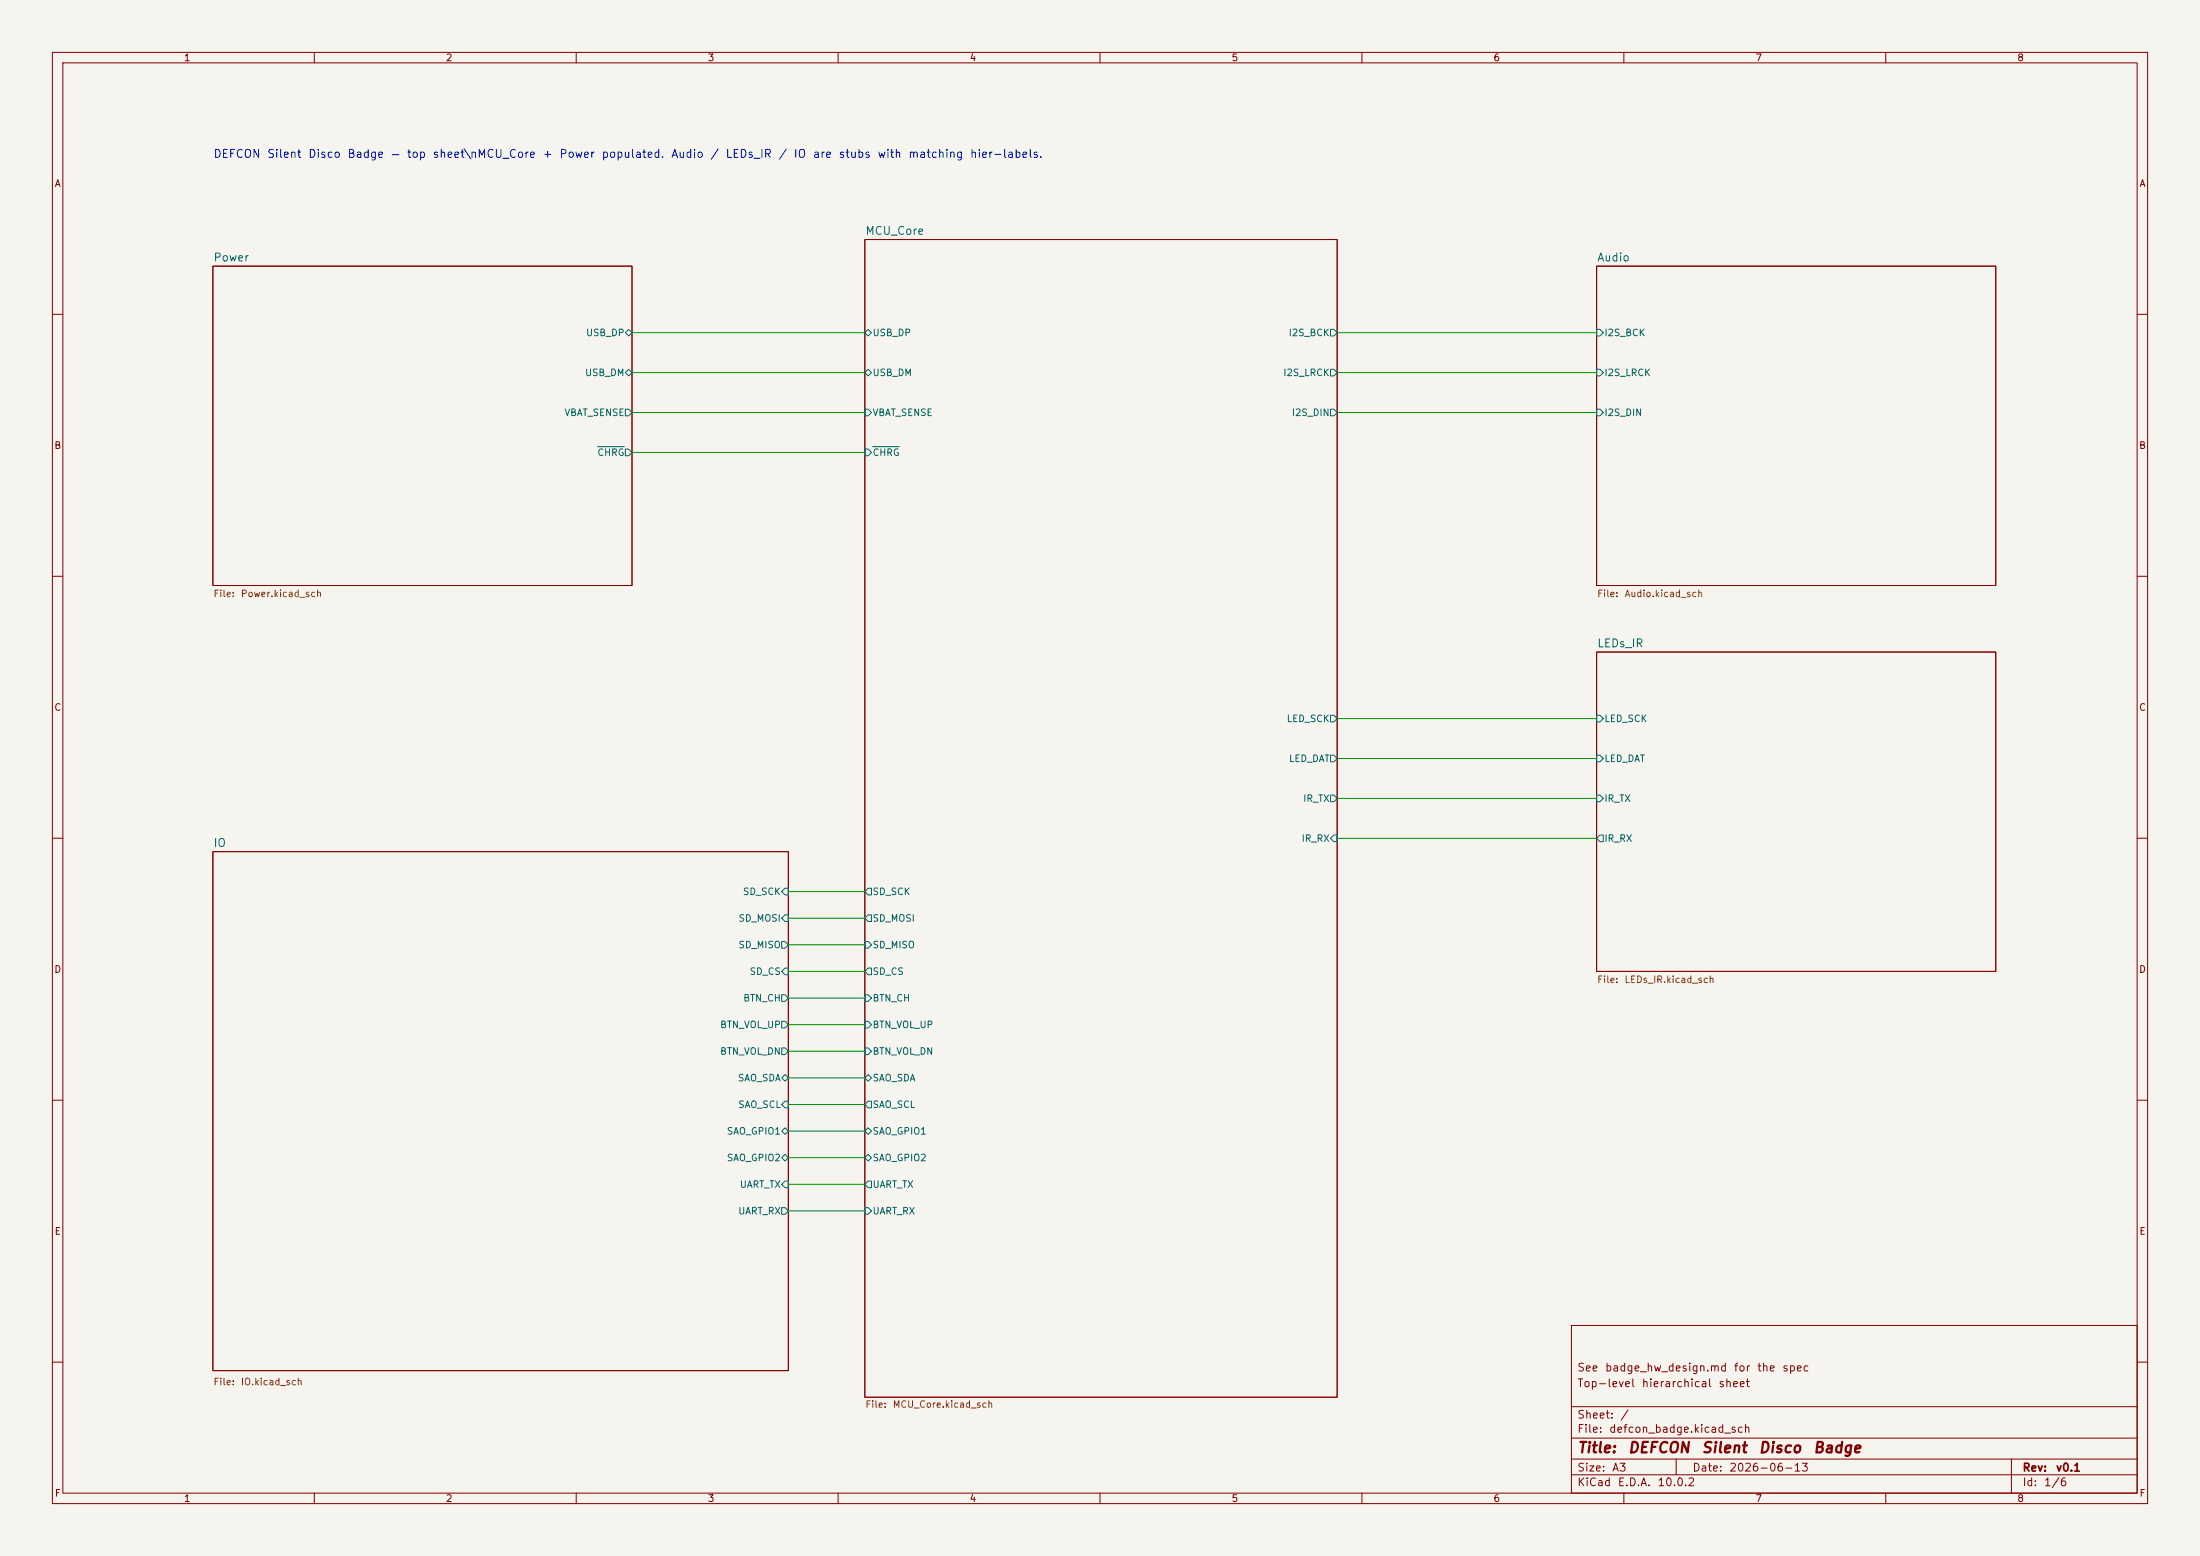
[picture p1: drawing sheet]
(kicad_sch
 (version 20260306)
 (generator "eeschema")
 (generator_version "10.0")
 (paper "A3")
 (title_block
  (title "DEFCON Silent Disco Badge")
  (date "2026-06-13")
  (rev "v0.1")
  (comment 1 "Top-level hierarchical sheet")
  (comment 2 "See badge_hw_design.md for the spec"))
 (lib_symbols)
 (text "DEFCON Silent Disco Badge — top sheet\\nMCU_Core + Power populated. Audio / LEDs_IR / IO are stubs with matching hier-labels."
  (exclude_from_sim no)
  (at 40.64 30.48 0)
  (effects (font (size 1.524 1.524)) (justify left bottom)))
 (wire
  (pts (xy 150.5 215.9) (xy 165.1 215.9))
  (stroke (width 0) (type default)))
 (wire
  (pts (xy 150.5 170.18) (xy 165.1 170.18))
  (stroke (width 0) (type default)))
 (wire
  (pts (xy 255.27 152.4) (xy 304.8 152.4))
  (stroke (width 0) (type default)))
 (wire
  (pts (xy 255.27 160.02) (xy 304.8 160.02))
  (stroke (width 0) (type default)))
 (wire
  (pts (xy 120.65 63.5) (xy 165.1 63.5))
  (stroke (width 0) (type default)))
 (wire
  (pts (xy 150.5 200.66) (xy 165.1 200.66))
  (stroke (width 0) (type default)))
 (wire
  (pts (xy 255.27 71.12) (xy 304.8 71.12))
  (stroke (width 0) (type default)))
 (wire
  (pts (xy 150.5 180.34) (xy 165.1 180.34))
  (stroke (width 0) (type default)))
 (wire
  (pts (xy 120.65 71.12) (xy 165.1 71.12))
  (stroke (width 0) (type default)))
 (wire
  (pts (xy 255.27 144.78) (xy 304.8 144.78))
  (stroke (width 0) (type default)))
 (wire
  (pts (xy 150.5 231.14) (xy 165.1 231.14))
  (stroke (width 0) (type default)))
 (wire
  (pts (xy 150.5 205.74) (xy 165.1 205.74))
  (stroke (width 0) (type default)))
 (wire
  (pts (xy 150.5 210.82) (xy 165.1 210.82))
  (stroke (width 0) (type default)))
 (wire
  (pts (xy 120.65 86.36) (xy 165.1 86.36))
  (stroke (width 0) (type default)))
 (wire
  (pts (xy 120.65 78.74) (xy 165.1 78.74))
  (stroke (width 0) (type default)))
 (wire
  (pts (xy 150.5 195.58) (xy 165.1 195.58))
  (stroke (width 0) (type default)))
 (wire
  (pts (xy 150.5 220.98) (xy 165.1 220.98))
  (stroke (width 0) (type default)))
 (wire
  (pts (xy 150.5 226.06) (xy 165.1 226.06))
  (stroke (width 0) (type default)))
 (wire
  (pts (xy 150.5 175.26) (xy 165.1 175.26))
  (stroke (width 0) (type default)))
 (wire
  (pts (xy 150.5 190.5) (xy 165.1 190.5))
  (stroke (width 0) (type default)))
 (wire
  (pts (xy 255.27 63.5) (xy 304.8 63.5))
  (stroke (width 0) (type default)))
 (wire
  (pts (xy 255.27 137.16) (xy 304.8 137.16))
  (stroke (width 0) (type default)))
 (wire
  (pts (xy 150.5 185.42) (xy 165.1 185.42))
  (stroke (width 0) (type default)))
 (wire
  (pts (xy 255.27 78.74) (xy 304.8 78.74))
  (stroke (width 0) (type default)))
 (sheet
  (at 304.8 50.8)
  (size 76.2 60.96)
  (exclude_from_sim no)
  (in_bom yes)
  (on_board yes)
  (dnp no)
  (fields_autoplaced yes)
  (stroke (width 0.1524) (type solid))
  (fill (color 0 0 0 0))
  (property "Sheetname" "Audio" (at 304.8 50 0) (show_name no) (do_not_autoplace no) (effects (font (size 1.524 1.524)) (justify left bottom)))
  (property "Sheetfile" "Audio.kicad_sch" (at 304.8 112.5642 0) (show_name no) (do_not_autoplace no) (effects (font (size 1.27 1.27)) (justify left top)))
  (pin "I2S_BCK" input (at 304.8 63.5 180) (effects (font (size 1.27 1.27)) (justify left)))
  (pin "I2S_LRCK" input (at 304.8 71.12 180) (effects (font (size 1.27 1.27)) (justify left)))
  (pin "I2S_DIN" input (at 304.8 78.74 180) (effects (font (size 1.27 1.27)) (justify left))))
 (sheet
  (at 40.64 50.8)
  (size 80.01 60.96)
  (exclude_from_sim no)
  (in_bom yes)
  (on_board yes)
  (dnp no)
  (fields_autoplaced yes)
  (stroke (width 0.1524) (type solid))
  (fill (color 0 0 0 0))
  (property "Sheetname" "Power" (at 40.64 50 0) (show_name no) (do_not_autoplace no) (effects (font (size 1.524 1.524)) (justify left bottom)))
  (property "Sheetfile" "Power.kicad_sch" (at 40.64 112.5642 0) (show_name no) (do_not_autoplace no) (effects (font (size 1.27 1.27)) (justify left top)))
  (pin "USB_DP" bidirectional (at 120.65 63.5 0) (effects (font (size 1.27 1.27)) (justify right)))
  (pin "USB_DM" bidirectional (at 120.65 71.12 0) (effects (font (size 1.27 1.27)) (justify right)))
  (pin "VBAT_SENSE" output (at 120.65 78.74 0) (effects (font (size 1.27 1.27)) (justify right)))
  (pin "~{CHRG}" output (at 120.65 86.36 0) (effects (font (size 1.27 1.27)) (justify right))))
 (sheet
  (at 304.8 124.46)
  (size 76.2 60.96)
  (exclude_from_sim no)
  (in_bom yes)
  (on_board yes)
  (dnp no)
  (fields_autoplaced yes)
  (stroke (width 0.1524) (type solid))
  (fill (color 0 0 0 0))
  (property "Sheetname" "LEDs_IR" (at 304.8 123.66 0) (show_name no) (do_not_autoplace no) (effects (font (size 1.524 1.524)) (justify left bottom)))
  (property "Sheetfile" "LEDs_IR.kicad_sch" (at 304.8 186.2242 0) (show_name no) (do_not_autoplace no) (effects (font (size 1.27 1.27)) (justify left top)))
  (pin "LED_SCK" input (at 304.8 137.16 180) (effects (font (size 1.27 1.27)) (justify left)))
  (pin "LED_DAT" input (at 304.8 144.78 180) (effects (font (size 1.27 1.27)) (justify left)))
  (pin "IR_TX" input (at 304.8 152.4 180) (effects (font (size 1.27 1.27)) (justify left)))
  (pin "IR_RX" output (at 304.8 160.02 180) (effects (font (size 1.27 1.27)) (justify left))))
 (sheet
  (at 40.64 162.56)
  (size 109.86 99.06)
  (exclude_from_sim no)
  (in_bom yes)
  (on_board yes)
  (dnp no)
  (fields_autoplaced yes)
  (stroke (width 0.1524) (type solid))
  (fill (color 0 0 0 0))
  (property "Sheetname" "IO" (at 40.64 161.76 0) (show_name no) (do_not_autoplace no) (effects (font (size 1.524 1.524)) (justify left bottom)))
  (property "Sheetfile" "IO.kicad_sch" (at 40.64 263.0042 0) (show_name no) (do_not_autoplace no) (effects (font (size 1.27 1.27)) (justify left top)))
  (pin "SD_SCK" input (at 150.5 170.18 0) (effects (font (size 1.27 1.27)) (justify right)))
  (pin "SD_MOSI" input (at 150.5 175.26 0) (effects (font (size 1.27 1.27)) (justify right)))
  (pin "SD_MISO" output (at 150.5 180.34 0) (effects (font (size 1.27 1.27)) (justify right)))
  (pin "SD_CS" input (at 150.5 185.42 0) (effects (font (size 1.27 1.27)) (justify right)))
  (pin "BTN_CH" output (at 150.5 190.5 0) (effects (font (size 1.27 1.27)) (justify right)))
  (pin "BTN_VOL_UP" output (at 150.5 195.58 0) (effects (font (size 1.27 1.27)) (justify right)))
  (pin "BTN_VOL_DN" output (at 150.5 200.66 0) (effects (font (size 1.27 1.27)) (justify right)))
  (pin "SAO_SDA" bidirectional (at 150.5 205.74 0) (effects (font (size 1.27 1.27)) (justify right)))
  (pin "SAO_SCL" input (at 150.5 210.82 0) (effects (font (size 1.27 1.27)) (justify right)))
  (pin "SAO_GPIO1" bidirectional (at 150.5 215.9 0) (effects (font (size 1.27 1.27)) (justify right)))
  (pin "SAO_GPIO2" bidirectional (at 150.5 220.98 0) (effects (font (size 1.27 1.27)) (justify right)))
  (pin "UART_TX" input (at 150.5 226.06 0) (effects (font (size 1.27 1.27)) (justify right)))
  (pin "UART_RX" output (at 150.5 231.14 0) (effects (font (size 1.27 1.27)) (justify right))))
 (sheet
  (at 165.1 45.72)
  (size 90.17 220.98)
  (exclude_from_sim no)
  (in_bom yes)
  (on_board yes)
  (dnp no)
  (fields_autoplaced yes)
  (stroke (width 0.1524) (type solid))
  (fill (color 0 0 0 0))
  (property "Sheetname" "MCU_Core" (at 165.1 44.92 0) (show_name no) (do_not_autoplace no) (effects (font (size 1.524 1.524)) (justify left bottom)))
  (property "Sheetfile" "MCU_Core.kicad_sch" (at 165.1 267.3042 0) (show_name no) (do_not_autoplace no) (effects (font (size 1.27 1.27)) (justify left top)))
  (pin "USB_DP" bidirectional (at 165.1 63.5 180) (effects (font (size 1.27 1.27)) (justify left)))
  (pin "USB_DM" bidirectional (at 165.1 71.12 180) (effects (font (size 1.27 1.27)) (justify left)))
  (pin "VBAT_SENSE" input (at 165.1 78.74 180) (effects (font (size 1.27 1.27)) (justify left)))
  (pin "~{CHRG}" input (at 165.1 86.36 180) (effects (font (size 1.27 1.27)) (justify left)))
  (pin "I2S_BCK" output (at 255.27 63.5 0) (effects (font (size 1.27 1.27)) (justify right)))
  (pin "I2S_LRCK" output (at 255.27 71.12 0) (effects (font (size 1.27 1.27)) (justify right)))
  (pin "I2S_DIN" output (at 255.27 78.74 0) (effects (font (size 1.27 1.27)) (justify right)))
  (pin "LED_SCK" output (at 255.27 137.16 0) (effects (font (size 1.27 1.27)) (justify right)))
  (pin "LED_DAT" output (at 255.27 144.78 0) (effects (font (size 1.27 1.27)) (justify right)))
  (pin "IR_TX" output (at 255.27 152.4 0) (effects (font (size 1.27 1.27)) (justify right)))
  (pin "IR_RX" input (at 255.27 160.02 0) (effects (font (size 1.27 1.27)) (justify right)))
  (pin "SD_SCK" output (at 165.1 170.18 180) (effects (font (size 1.27 1.27)) (justify left)))
  (pin "SD_MOSI" output (at 165.1 175.26 180) (effects (font (size 1.27 1.27)) (justify left)))
  (pin "SD_MISO" input (at 165.1 180.34 180) (effects (font (size 1.27 1.27)) (justify left)))
  (pin "SD_CS" output (at 165.1 185.42 180) (effects (font (size 1.27 1.27)) (justify left)))
  (pin "BTN_CH" input (at 165.1 190.5 180) (effects (font (size 1.27 1.27)) (justify left)))
  (pin "BTN_VOL_UP" input (at 165.1 195.58 180) (effects (font (size 1.27 1.27)) (justify left)))
  (pin "BTN_VOL_DN" input (at 165.1 200.66 180) (effects (font (size 1.27 1.27)) (justify left)))
  (pin "SAO_SDA" bidirectional (at 165.1 205.74 180) (effects (font (size 1.27 1.27)) (justify left)))
  (pin "SAO_SCL" output (at 165.1 210.82 180) (effects (font (size 1.27 1.27)) (justify left)))
  (pin "SAO_GPIO1" bidirectional (at 165.1 215.9 180) (effects (font (size 1.27 1.27)) (justify left)))
  (pin "SAO_GPIO2" bidirectional (at 165.1 220.98 180) (effects (font (size 1.27 1.27)) (justify left)))
  (pin "UART_TX" output (at 165.1 226.06 180) (effects (font (size 1.27 1.27)) (justify left)))
  (pin "UART_RX" input (at 165.1 231.14 180) (effects (font (size 1.27 1.27)) (justify left))))
 (sheet_instances
  (path ""
   (page "1")))
 (embedded_fonts no))
